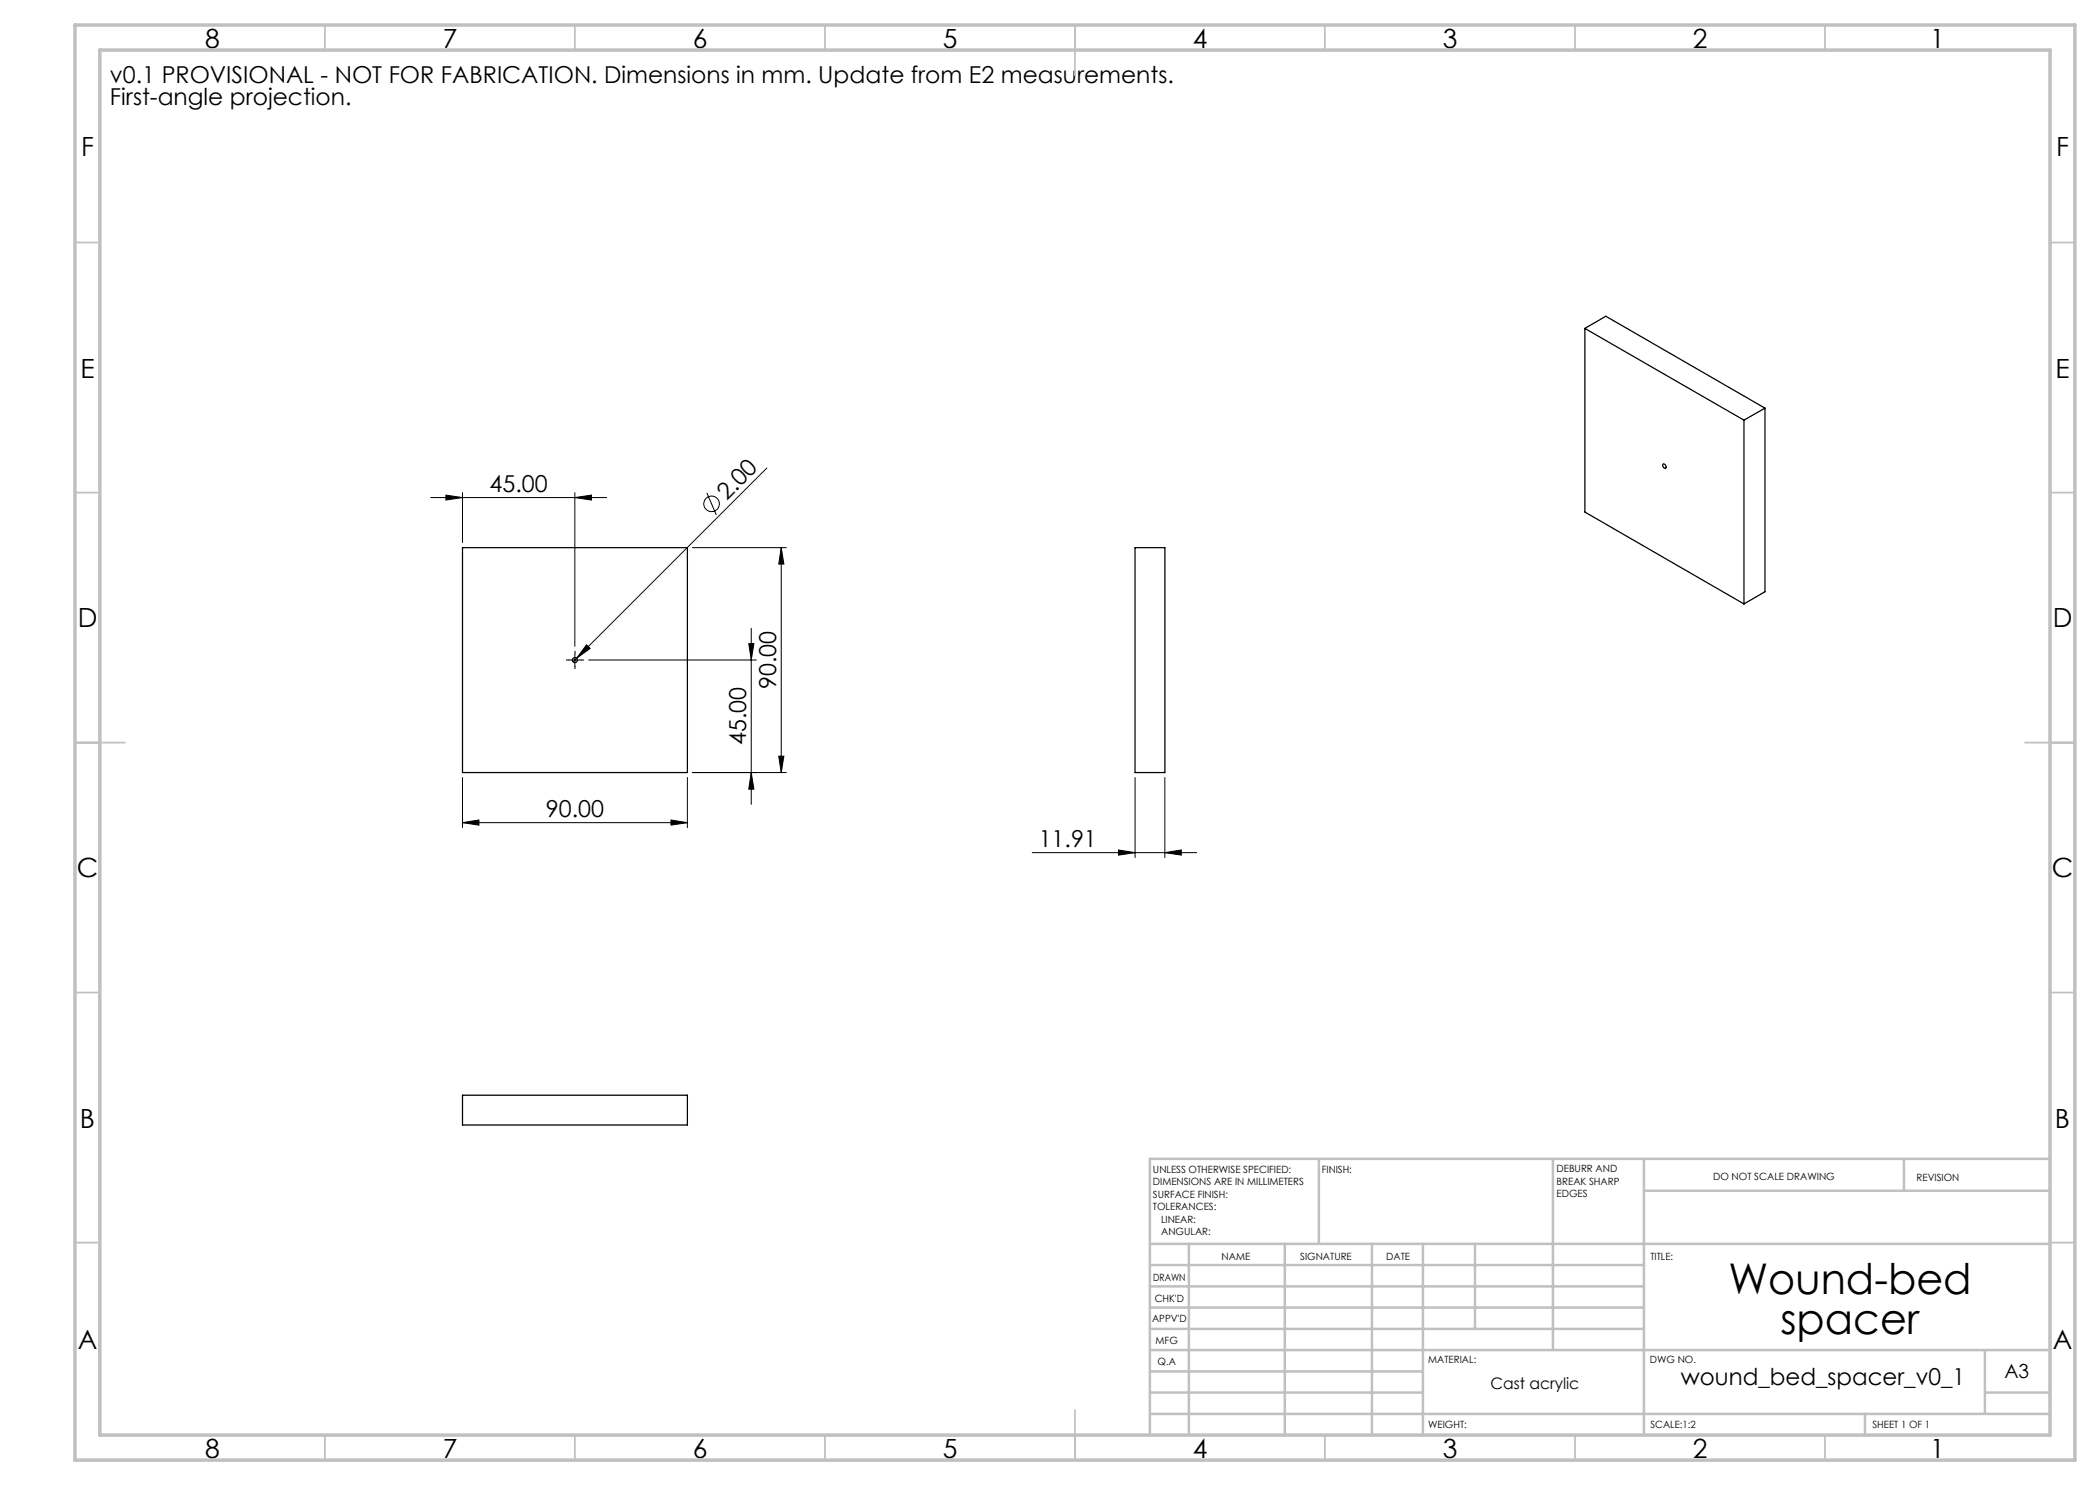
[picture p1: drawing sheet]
<svg xmlns="http://www.w3.org/2000/svg" width="420mm" height="297mm" viewBox="0 0 420 297" stroke-linecap="round" stroke-linejoin="round" font-family="sans-serif">
<g fill="none" stroke="#000" stroke-width=".2">
<path d="M86.1 99.5h35.2M89.2 99l3.3 .5-3.3 .5zM92.5 98.5v10M115 99.5l3.3-.5v1zM115 98.5v30.8M141.4 98.6l1.9 4.4M153.4 93.6l-38.8 38.8M138.5 109.5h18.8M156.2 109.5l.6 3.3h-1zM156.2 109.5v45M113.7 132h2.5M115 130.8v2.5"/>
<path d="M117.3 129l.7 .7-2.7 2zM117.7 132h33.6M149.8 128.7h1l-.6 3.3zM150.2 125.7v35.2M92.5 155.5v10M137.5 155.5v10M138.5 154.5h18.8M150.2 154.5l.6 3.3h-1zM155.8 151.2h1l-.6 3.3zM227 155.5v16M233 155.5v16M92.5 164.5l3.3-.5v1z"/>
<path d="M92.5 164.5h45M134.2 164l3.3 .5-3.3 .5zM206.4 170.5h32.9M223.7 170l3.3 .5-3.3 .5zM233 170.5l3.3-.5v1z"/>
<circle cx="142.3" cy="100.8" r="1.56"/>
</g>
<path d="M113.7 132h-.4M115 130.8v-.5M115 133.3v.4M116.3 132h.4" fill="none" stroke="#000" stroke-width=".2" stroke-dasharray="15.2 1.3 1.3 1.3"/>
<g fill="none" stroke="#c0c0c0" stroke-width=".35">
<path d="M65 5v5M115 5v5M165 5v5M215 5v10M265 5v5M315 5v5M365 5v5M15 48.5h5M410 48.5h5M15 98.5h5M410 98.5h5M15 148.5h10"/>
<path d="M405 148.5h10M15 198.5h5M410 198.5h5M15 248.5h5M410 248.5h5M65 287v5M115 287v5M165 287v5M215 282v10M265 287v5M315 287v5M365 287v5"/>
</g>
<g fill="none" stroke="#c0c0c0" stroke-width=".5">
<path d="M263.8 231.8v17M310.6 231.8v38.2M328.8 231.8v55.2M328.8 238.2h81.2M380.8 231.8v6.4M410 231.8h-180v55.2M230 248.8h180M230 257.3h98.8M230 253h98.8M237.8 248.8v38.2M257 248.8v38.2M274.4 248.8v38.2"/>
<path d="M284.6 248.8v38.2M295 248.8v17M230 265.8h98.8M230 261.5h98.8M230 278.5h54.6M230 274.3h54.6M230 270h180M397 278.5h13M397 270v12.8M230 282.8h180M373 282.8v4.2"/>
</g>
<path d="M15 5h400v287h-400zM20 10h390v277h-390z" fill="none" stroke="#c0c0c0" stroke-width=".7"/>
<g fill="#000">
<path d="M117.3 129l.7 .7-2.7 2z"/>
<path d="M115 99.5l3.3-.5v1zM89.2 99l3.3 .5-3.3 .5z"/>
<path d="M149.8 128.7h1l-.6 3.3zM150.2 154.5l.6 3.3h-1z"/>
<path d="M155.8 151.2h1l-.6 3.3zM156.2 109.5l.6 3.3h-1z"/>
<path d="M92.5 164.5l3.3-.5v1zM134.2 164l3.3 .5-3.3 .5zM223.7 170l3.3 .5-3.3 .5zM233 170.5l3.3-.5v1z"/>
</g>
<g fill="none" stroke="#000" stroke-width=".25">
<path d="M317 65.7l31.8 18.3M317 65.7v36.7l31.8 18.4M317 65.7l4.2-2.5 31.8 18.4M332.6 92.9a.47 .47 0 0 1 .5 .2 .47 .47 0 0 1-.1 .6 .69 .69 0 0 1-.4-.8zM348.8 84v36.8M353 81.6v36.8l-4.2 2.4M353 81.6l-4.2 2.4M92.5 109.5h45v45h-45zM227 109.5h6v45h-6zM92.5 219h45v6h-45z"/>
<circle cx="115" cy="132" r=".51"/>
</g>
<g font-size="8.5">
<text x="345.7" y="258.8">Wound-bed</text>
<text x="356.1" y="266.9">spacer</text>
</g>
<g font-size="5.3">
<text x="41" y="9.5">8</text>
<text x="88.5" y="9.5">7</text>
<text x="138.5" y="9.5">6</text>
<text x="188.5" y="9.5">5</text>
<text x="238.5" y="9.5">4</text>
<text x="288.5" y="9.5">3</text>
<text x="338.5" y="9.5">2</text>
<text x="386" y="9.5">1</text>
<text x="16.2" y="31.3">F</text>
<text x="411.2" y="31.3">F</text>
<text x="16.1" y="75.5">E</text>
<text x="411.1" y="75.5">E</text>
<text x="15.5" y="125.5">D</text>
<text x="410.5" y="125.5">D</text>
<text x="15.4" y="175.5">C</text>
<text x="410.4" y="175.5">C</text>
<text x="16" y="225.5">B</text>
<text x="411" y="225.5">B</text>
<text x="15.5" y="269.8">A</text>
<text x="410.5" y="269.8">A</text>
<text x="41" y="291.5">8</text>
<text x="88.5" y="291.5">7</text>
<text x="138.5" y="291.5">6</text>
<text x="188.5" y="291.5">5</text>
<text x="238.5" y="291.5">4</text>
<text x="288.5" y="291.5">3</text>
<text x="338.5" y="291.5">2</text>
<text x="386" y="291.5">1</text>
</g>
<g font-size="4.7">
<text x="22" y="16.5">v0.1 PROVISIONAL - NOT FOR FABRICATION. Dimensions in mm. Update from E2 measurements.</text>
<text x="22" y="21">First-angle projection.</text>
<text x="97.9" y="98.5">45.00</text>
<text x="145.4" y="100.1" transform="rotate(-45 145.4 100.1)">2.00</text>
<text x="155.3" y="137.8" transform="rotate(-90 155.3 137.8)">90.00</text>
<text x="149.3" y="149.1" transform="rotate(-90 149.3 149.1)">45.00</text>
<text x="109.2" y="163.5">90.00</text>
<text x="207.7" y="169.5">11.91</text>
<text x="336.2" y="277">wound_bed_spacer_v0_1</text>
</g>
<text font-size="3.9" x="400.9" y="275.5">A3</text>
<text font-size="3.2" x="298.1" y="277.9">Cast acrylic</text>
<g font-size="2">
<text x="230.6" y="234.6">UNLESS OTHERWISE SPECIFIED:</text>
<text x="230.6" y="237.1">DIMENSIONS ARE IN MILLIMETERS</text>
<text x="230.6" y="239.6">SURFACE FINISH:</text>
<text x="264.4" y="234.6">FINISH:</text>
<text x="311.3" y="234.5">DEBURR AND</text>
<text x="311.3" y="237">BREAK SHARP</text>
<text x="311.3" y="239.5">EDGES</text>
<text x="342.6" y="236">DO NOT SCALE DRAWING</text>
<text x="383.3" y="236.2">REVISION</text>
<text x="230.6" y="242.1">TOLERANCES:</text>
<text x="232.2" y="244.6">LINEAR:</text>
<text x="232.2" y="247.1">ANGULAR:</text>
<text x="244.3" y="252">NAME</text>
<text x="260" y="251.9">SIGNATURE</text>
<text x="277.2" y="251.9">DATE</text>
<text x="330.1" y="251.9">TITLE:</text>
<text x="230.6" y="256.1">DRAWN</text>
<text x="230.9" y="260.3">CHK'D</text>
<text x="230.4" y="264.4">APPV'D</text>
<text x="231.1" y="268.8">MFG</text>
<text x="231.5" y="273">Q.A</text>
<text x="285.6" y="272.5">MATERIAL:</text>
<text x="330" y="272.5">DWG NO.</text>
<text x="285.6" y="285.5">WEIGHT:</text>
<text x="330.1" y="285.6">SCALE:1:2</text>
<text x="374.5" y="285.6">SHEET 1 OF 1</text>
</g>
</svg>
